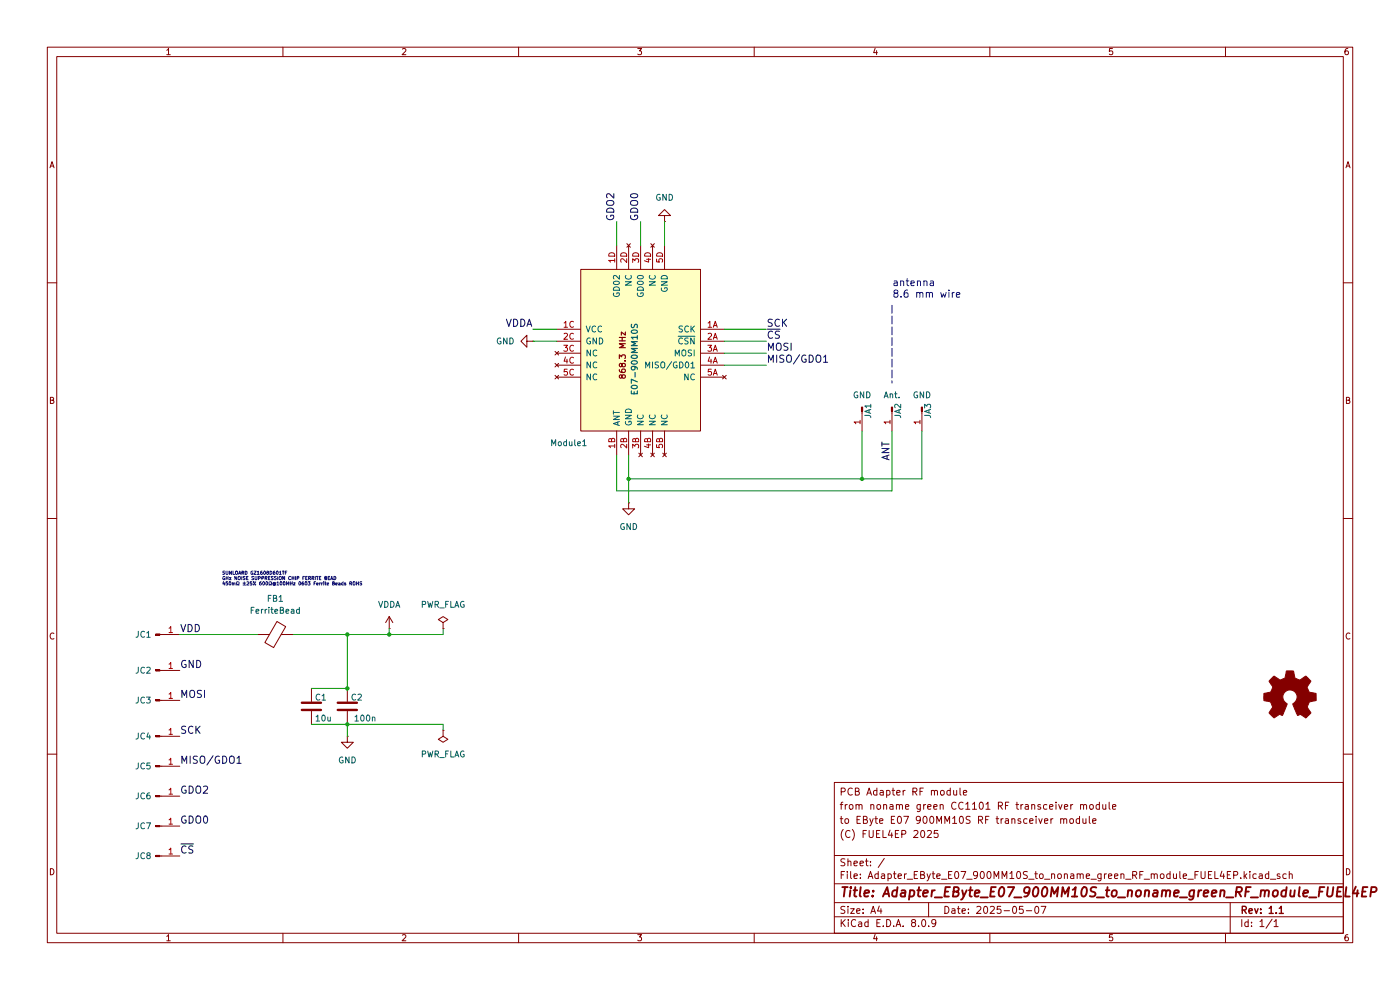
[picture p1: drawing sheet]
(kicad_sch
 (version 20231120)
 (generator "eeschema")
 (generator_version "8.0")
 (paper "A4")
 (title_block
  (title "Adapter_EByte_E07_900MM10S_to_noname_green_RF_module_FUEL4EP")
  (date "2025-05-07")
  (rev "1.1")
  (comment 1 "(C) FUEL4EP 2025")
  (comment 2 "to EByte E07 900MM10S RF transceiver module")
  (comment 3 "from noname green CC1101 RF transceiver module")
  (comment 4 "PCB Adapter RF module "))
 (lib_symbols
  (symbol "Connector:Conn_01x01_Pin"
   (pin_names
    (offset 1.016) hide) (exclude_from_sim no) (in_bom yes) (on_board yes)
   (property "Reference" "J" (at 0 2.54 0) (effects (font (size 1.27 1.27))))
   (property "Value" "Conn_01x01_Pin" (at 0 -2.54 0) (effects (font (size 1.27 1.27))))
   (property "Footprint" "" (at 0 0 0) (effects (font (size 1.27 1.27)) (hide yes)))
   (property "Datasheet" "~" (at 0 0 0) (effects (font (size 1.27 1.27)) (hide yes)))
   (property "Description" "Generic connector, single row, 01x01, script generated" (at 0 0 0) (effects (font (size 1.27 1.27)) (hide yes)))
   (property "ki_locked" "" (at 0 0 0) (effects (font (size 1.27 1.27))))
   (symbol "Conn_01x01_Pin_1_1"
    (polyline (pts (xy 1.27 0) (xy 0.8636 0)) (stroke (width 0.1524) (type default)) (fill (type none)))
    (rectangle (start 0.8636 0.127) (end 0 -0.127) (stroke (width 0.1524) (type default)) (fill (type outline)))
    (pin passive line (at 5.08 0 180) (length 3.81) (name "Pin_1" (effects (font (size 1.27 1.27)))) (number "1" (effects (font (size 1.27 1.27)))))))
  (symbol "Device:C"
   (pin_numbers hide)
   (pin_names
    (offset 0.254)) (exclude_from_sim no) (in_bom yes) (on_board yes)
   (property "Reference" "C" (at 0.635 2.54 0) (effects (font (size 1.27 1.27)) (justify left)))
   (property "Value" "C" (at 0.635 -2.54 0) (effects (font (size 1.27 1.27)) (justify left)))
   (property "Footprint" "" (at 0.9652 -3.81 0) (effects (font (size 1.27 1.27)) (hide yes)))
   (property "Datasheet" "~" (at 0 0 0) (effects (font (size 1.27 1.27)) (hide yes)))
   (property "Description" "Unpolarized capacitor" (at 0 0 0) (effects (font (size 1.27 1.27)) (hide yes)))
   (symbol "C_0_1"
    (polyline (pts (xy -2.032 -0.762) (xy 2.032 -0.762)) (stroke (width 0.508) (type default)) (fill (type none)))
    (polyline (pts (xy -2.032 0.762) (xy 2.032 0.762)) (stroke (width 0.508) (type default)) (fill (type none))))
   (symbol "C_1_1"
    (pin passive line (at 0 3.81 270) (length 2.794) (name "~" (effects (font (size 1.27 1.27)))) (number "1" (effects (font (size 1.27 1.27)))))
    (pin passive line (at 0 -3.81 90) (length 2.794) (name "~" (effects (font (size 1.27 1.27)))) (number "2" (effects (font (size 1.27 1.27)))))))
  (symbol "Device:FerriteBead"
   (pin_numbers hide)
   (pin_names
    (offset 0)) (exclude_from_sim no) (in_bom yes) (on_board yes)
   (property "Reference" "FB" (at -3.81 0.635 90) (effects (font (size 1.27 1.27))))
   (property "Value" "FerriteBead" (at 3.81 0 90) (effects (font (size 1.27 1.27))))
   (property "Footprint" "" (at -1.778 0 90) (effects (font (size 1.27 1.27)) (hide yes)))
   (property "Datasheet" "~" (at 0 0 0) (effects (font (size 1.27 1.27)) (hide yes)))
   (property "Description" "Ferrite bead" (at 0 0 0) (effects (font (size 1.27 1.27)) (hide yes)))
   (symbol "FerriteBead_0_1"
    (polyline (pts (xy 0 -1.27) (xy 0 -1.2192)) (stroke (width 0) (type default)) (fill (type none)))
    (polyline (pts (xy 0 1.27) (xy 0 1.2954)) (stroke (width 0) (type default)) (fill (type none)))
    (polyline (pts (xy -2.7686 0.4064) (xy -1.7018 2.2606) (xy 2.7686 -0.3048) (xy 1.6764 -2.159) (xy -2.7686 0.4064)) (stroke (width 0) (type default)) (fill (type none))))
   (symbol "FerriteBead_1_1"
    (pin passive line (at 0 3.81 270) (length 2.54) (name "~" (effects (font (size 1.27 1.27)))) (number "1" (effects (font (size 1.27 1.27)))))
    (pin passive line (at 0 -3.81 90) (length 2.54) (name "~" (effects (font (size 1.27 1.27)))) (number "2" (effects (font (size 1.27 1.27)))))))
  (symbol "FUEL4EP:E07-900MM10S"
   (pin_names
    (offset 1.016)) (exclude_from_sim no) (in_bom yes) (on_board yes)
   (property "Reference" "Module" (at 0.635 -1.905 0) (effects (font (size 1.27 1.27))))
   (property "Value" "E07-900MM10S" (at 11.43 15.875 90) (effects (font (size 1.27 1.27)
    (bold yes))))
   (property "Footprint" "" (at 6.35 -2.54 0) (effects (font (size 1.27 1.27)) (hide yes)))
   (property "Datasheet" "" (at 6.35 -2.54 0) (effects (font (size 1.27 1.27)) (hide yes)))
   (property "Description" "" (at 0 0 0) (effects (font (size 1.27 1.27)) (hide yes)))
   (symbol "E07-900MM10S_0_0"
    (rectangle (start 0 34.29) (end 25.4 0) (stroke (width 0) (type default)) (fill (type background)))
    (text "868.3 MHz" (at 8.89 10.795 900) (effects (font (size 1.27 1.27)
    (bold yes)) (justify left)))
    (pin input line (at 30.48 21.59 180) (length 5.08) (name "SCK" (effects (font (size 1.27 1.27)))) (number "1A" (effects (font (size 1.27 1.27)))))
    (pin output line (at 7.62 -5.08 90) (length 5.08) (name "ANT" (effects (font (size 1.27 1.27)))) (number "1B" (effects (font (size 1.27 1.27)))))
    (pin output line (at 7.62 39.37 270) (length 5.08) (name "GD02" (effects (font (size 1.27 1.27)))) (number "1D" (effects (font (size 1.27 1.27)))))
    (pin input line (at 30.48 19.05 180) (length 5.08) (name "~{CSN}" (effects (font (size 1.27 1.27)))) (number "2A" (effects (font (size 1.27 1.27)))))
    (pin power_in line (at 10.16 -5.08 90) (length 5.08) (name "GND" (effects (font (size 1.27 1.27)))) (number "2B" (effects (font (size 1.27 1.27)))))
    (pin power_in line (at -5.08 19.05 0) (length 5.08) (name "GND" (effects (font (size 1.27 1.27)))) (number "2C" (effects (font (size 1.27 1.27)))))
    (pin input line (at 30.48 16.51 180) (length 5.08) (name "MOSI" (effects (font (size 1.27 1.27)))) (number "3A" (effects (font (size 1.27 1.27)))))
    (pin no_connect line (at -5.08 16.51 0) (length 5.08) (name "NC" (effects (font (size 1.27 1.27)))) (number "3C" (effects (font (size 1.27 1.27)))))
    (pin output line (at 12.7 39.37 270) (length 5.08) (name "GD00" (effects (font (size 1.27 1.27)))) (number "3D" (effects (font (size 1.27 1.27)))))
    (pin tri_state line (at 30.48 13.97 180) (length 5.08) (name "MISO/GD01" (effects (font (size 1.27 1.27)))) (number "4A" (effects (font (size 1.27 1.27))))))
   (symbol "E07-900MM10S_1_1"
    (pin power_in line (at -5.08 21.59 0) (length 5.08) (name "VCC" (effects (font (size 1.27 1.27)))) (number "1C" (effects (font (size 1.27 1.27)))))
    (pin no_connect line (at 10.16 39.37 270) (length 5.08) (name "NC" (effects (font (size 1.27 1.27)))) (number "2D" (effects (font (size 1.27 1.27)))))
    (pin no_connect line (at 12.7 -5.08 90) (length 5.08) (name "NC" (effects (font (size 1.27 1.27)))) (number "3B" (effects (font (size 1.27 1.27)))))
    (pin no_connect line (at 15.24 -5.08 90) (length 5.08) (name "NC" (effects (font (size 1.27 1.27)))) (number "4B" (effects (font (size 1.27 1.27)))))
    (pin no_connect line (at -5.08 13.97 0) (length 5.08) (name "NC" (effects (font (size 1.27 1.27)))) (number "4C" (effects (font (size 1.27 1.27)))))
    (pin no_connect line (at 15.24 39.37 270) (length 5.08) (name "NC" (effects (font (size 1.27 1.27)))) (number "4D" (effects (font (size 1.27 1.27)))))
    (pin no_connect line (at 30.48 11.43 180) (length 5.08) (name "NC" (effects (font (size 1.27 1.27)))) (number "5A" (effects (font (size 1.27 1.27)))))
    (pin no_connect line (at 17.78 -5.08 90) (length 5.08) (name "NC" (effects (font (size 1.27 1.27)))) (number "5B" (effects (font (size 1.27 1.27)))))
    (pin no_connect line (at -5.08 11.43 0) (length 5.08) (name "NC" (effects (font (size 1.27 1.27)))) (number "5C" (effects (font (size 1.27 1.27)))))
    (pin power_in line (at 17.78 39.37 270) (length 5.08) (name "GND" (effects (font (size 1.27 1.27)))) (number "5D" (effects (font (size 1.27 1.27)))))))
  (symbol "GND_1"
   (power)
   (pin_numbers hide)
   (pin_names
    (offset 0) hide) (exclude_from_sim no) (in_bom yes) (on_board yes)
   (property "Reference" "#PWR" (at 0 -6.35 0) (effects (font (size 1.27 1.27)) (hide yes)))
   (property "Value" "GND" (at 0 -3.81 0) (effects (font (size 1.27 1.27))))
   (property "Footprint" "" (at 0 0 0) (effects (font (size 1.27 1.27)) (hide yes)))
   (property "Datasheet" "" (at 0 0 0) (effects (font (size 1.27 1.27)) (hide yes)))
   (property "Description" "Power symbol creates a global label with name \"GND\" , ground" (at 0 0 0) (effects (font (size 1.27 1.27)) (hide yes)))
   (symbol "GND_1_0_1"
    (polyline (pts (xy 0 0) (xy 0 -1.27) (xy 1.27 -1.27) (xy 0 -2.54) (xy -1.27 -1.27) (xy 0 -1.27)) (stroke (width 0) (type default)) (fill (type none))))
   (symbol "GND_1_1_1"
    (pin power_in line (at 0 0 270) (length 0) (name "~" (effects (font (size 1.27 1.27)))) (number "1" (effects (font (size 1.27 1.27)))))))
  (symbol "GND_2"
   (power)
   (pin_numbers hide)
   (pin_names
    (offset 0) hide) (exclude_from_sim no) (in_bom yes) (on_board yes)
   (property "Reference" "#PWR" (at 0 -6.35 0) (effects (font (size 1.27 1.27)) (hide yes)))
   (property "Value" "GND" (at 0 -3.81 0) (effects (font (size 1.27 1.27))))
   (property "Footprint" "" (at 0 0 0) (effects (font (size 1.27 1.27)) (hide yes)))
   (property "Datasheet" "" (at 0 0 0) (effects (font (size 1.27 1.27)) (hide yes)))
   (property "Description" "Power symbol creates a global label with name \"GND\" , ground" (at 0 0 0) (effects (font (size 1.27 1.27)) (hide yes)))
   (symbol "GND_2_0_1"
    (polyline (pts (xy 0 0) (xy 0 -1.27) (xy 1.27 -1.27) (xy 0 -2.54) (xy -1.27 -1.27) (xy 0 -1.27)) (stroke (width 0) (type default)) (fill (type none))))
   (symbol "GND_2_1_1"
    (pin power_in line (at 0 0 270) (length 0) (name "~" (effects (font (size 1.27 1.27)))) (number "1" (effects (font (size 1.27 1.27)))))))
  (symbol "GND_3"
   (power)
   (pin_numbers hide)
   (pin_names
    (offset 0) hide) (exclude_from_sim no) (in_bom yes) (on_board yes)
   (property "Reference" "#PWR" (at 0 -6.35 0) (effects (font (size 1.27 1.27)) (hide yes)))
   (property "Value" "GND" (at 0 -3.81 0) (effects (font (size 1.27 1.27))))
   (property "Footprint" "" (at 0 0 0) (effects (font (size 1.27 1.27)) (hide yes)))
   (property "Datasheet" "" (at 0 0 0) (effects (font (size 1.27 1.27)) (hide yes)))
   (property "Description" "Power symbol creates a global label with name \"GND\" , ground" (at 0 0 0) (effects (font (size 1.27 1.27)) (hide yes)))
   (symbol "GND_3_0_1"
    (polyline (pts (xy 0 0) (xy 0 -1.27) (xy 1.27 -1.27) (xy 0 -2.54) (xy -1.27 -1.27) (xy 0 -1.27)) (stroke (width 0) (type default)) (fill (type none))))
   (symbol "GND_3_1_1"
    (pin power_in line (at 0 0 270) (length 0) (name "~" (effects (font (size 1.27 1.27)))) (number "1" (effects (font (size 1.27 1.27)))))))
  (symbol "Graphic:Logo_Open_Hardware_Small" (exclude_from_sim no) (in_bom no) (on_board no)
   (property "Reference" "#SYM" (at 0 6.985 0) (effects (font (size 1.27 1.27)) (hide yes)))
   (property "Value" "Logo_Open_Hardware_Small" (at 0 -5.715 0) (effects (font (size 1.27 1.27)) (hide yes)))
   (property "Footprint" "" (at 0 0 0) (effects (font (size 1.27 1.27)) (hide yes)))
   (property "Datasheet" "~" (at 0 0 0) (effects (font (size 1.27 1.27)) (hide yes)))
   (property "Description" "Open Hardware logo, small" (at 0 0 0) (effects (font (size 1.27 1.27)) (hide yes)))
   (property "Sim.Enable" "0" (at 0 0 0) (effects (font (size 1.27 1.27)) (hide yes)))
   (symbol "Logo_Open_Hardware_Small_0_1"
    (polyline (pts (xy 3.3528 -4.3434) (xy 3.302 -4.318) (xy 3.175 -4.2418) (xy 2.9972 -4.1148) (xy 2.7686 -3.9624) (xy 2.54 -3.81) (xy 2.3622 -3.7084) (xy 2.2352 -3.6068) (xy 2.1844 -3.5814) (xy 2.159 -3.6068) (xy 2.0574 -3.6576) (xy 1.905 -3.7338) (xy 1.8034 -3.7846) (xy 1.6764 -3.8354) (xy 1.6002 -3.8354) (xy 1.6002 -3.8354) (xy 1.5494 -3.7338) (xy 1.4732 -3.5306) (xy 1.3462 -3.302) (xy 1.2446 -3.0226) (xy 1.1176 -2.7178) (xy 0.9652 -2.413) (xy 0.8636 -2.1082) (xy 0.7366 -1.8288) (xy 0.6604 -1.6256) (xy 0.6096 -1.4732) (xy 0.5842 -1.397) (xy 0.5842 -1.397) (xy 0.6604 -1.3208) (xy 0.7874 -1.2446) (xy 1.0414 -1.016) (xy 1.2954 -0.6858) (xy 1.4478 -0.3302) (xy 1.524 0.0762) (xy 1.4732 0.4572) (xy 1.3208 0.8128) (xy 1.0668 1.143) (xy 0.762 1.3716) (xy 0.4064 1.524) (xy 0 1.5748) (xy -0.381 1.5494) (xy -0.7366 1.397) (xy -1.0668 1.143) (xy -1.2192 0.9906) (xy -1.397 0.6604) (xy -1.524 0.3048) (xy -1.524 0.2286) (xy -1.4986 -0.1778) (xy -1.397 -0.5334) (xy -1.1938 -0.8636) (xy -0.9144 -1.143) (xy -0.8636 -1.1684) (xy -0.7366 -1.27) (xy -0.635 -1.3462) (xy -0.5842 -1.397) (xy -1.0668 -2.5908) (xy -1.143 -2.794) (xy -1.2954 -3.1242) (xy -1.397 -3.4036) (xy -1.4986 -3.6322) (xy -1.5748 -3.7846) (xy -1.6002 -3.8354) (xy -1.6002 -3.8354) (xy -1.651 -3.8354) (xy -1.7272 -3.81) (xy -1.905 -3.7338) (xy -2.0066 -3.683) (xy -2.1336 -3.6068) (xy -2.2098 -3.5814) (xy -2.2606 -3.6068) (xy -2.3622 -3.683) (xy -2.54 -3.81) (xy -2.7686 -3.9624) (xy -2.9718 -4.0894) (xy -3.1496 -4.2164) (xy -3.302 -4.318) (xy -3.3528 -4.3434) (xy -3.3782 -4.3434) (xy -3.429 -4.318) (xy -3.5306 -4.2164) (xy -3.7084 -4.064) (xy -3.937 -3.8354) (xy -3.9624 -3.81) (xy -4.1656 -3.6068) (xy -4.318 -3.4544) (xy -4.4196 -3.3274) (xy -4.445 -3.2766) (xy -4.445 -3.2766) (xy -4.4196 -3.2258) (xy -4.318 -3.0734) (xy -4.2164 -2.8956) (xy -4.064 -2.667) (xy -3.6576 -2.0828) (xy -3.8862 -1.5494) (xy -3.937 -1.3716) (xy -4.0386 -1.1684) (xy -4.0894 -1.0414) (xy -4.1148 -0.9652) (xy -4.191 -0.9398) (xy -4.318 -0.9144) (xy -4.5466 -0.8636) (xy -4.8006 -0.8128) (xy -5.0546 -0.7874) (xy -5.2578 -0.7366) (xy -5.4356 -0.7112) (xy -5.5118 -0.6858) (xy -5.5118 -0.6858) (xy -5.5372 -0.635) (xy -5.5372 -0.5588) (xy -5.5372 -0.4318) (xy -5.5626 -0.2286) (xy -5.5626 0.0762) (xy -5.5626 0.127) (xy -5.5372 0.4064) (xy -5.5372 0.635) (xy -5.5372 0.762) (xy -5.5372 0.8382) (xy -5.5372 0.8382) (xy -5.461 0.8382) (xy -5.3086 0.889) (xy -5.08 0.9144) (xy -4.826 0.9652) (xy -4.8006 0.9906) (xy -4.5466 1.0414) (xy -4.318 1.0668) (xy -4.1656 1.1176) (xy -4.0894 1.143) (xy -4.0894 1.143) (xy -4.0386 1.2446) (xy -3.9624 1.4224) (xy -3.8608 1.6256) (xy -3.7846 1.8288) (xy -3.7084 2.0066) (xy -3.6576 2.159) (xy -3.6322 2.2098) (xy -3.6322 2.2098) (xy -3.683 2.286) (xy -3.7592 2.413) (xy -3.8862 2.5908) (xy -4.064 2.8194) (xy -4.064 2.8448) (xy -4.2164 3.0734) (xy -4.3434 3.2512) (xy -4.4196 3.3782) (xy -4.445 3.4544) (xy -4.445 3.4544) (xy -4.3942 3.5052) (xy -4.2926 3.6322) (xy -4.1148 3.81) (xy -3.937 4.0132) (xy -3.8608 4.064) (xy -3.6576 4.2926) (xy -3.5052 4.4196) (xy -3.4036 4.4958) (xy -3.3528 4.5212) (xy -3.3528 4.5212) (xy -3.302 4.4704) (xy -3.1496 4.3688) (xy -2.9718 4.2418) (xy -2.7432 4.0894) (xy -2.7178 4.0894) (xy -2.4892 3.937) (xy -2.3114 3.81) (xy -2.1844 3.7084) (xy -2.1336 3.683) (xy -2.1082 3.683) (xy -2.032 3.7084) (xy -1.8542 3.7592) (xy -1.6764 3.8354) (xy -1.4732 3.937) (xy -1.27 4.0132) (xy -1.143 4.064) (xy -1.0668 4.1148) (xy -1.0668 4.1148) (xy -1.0414 4.191) (xy -1.016 4.3434) (xy -0.9652 4.572) (xy -0.9144 4.8514) (xy -0.889 4.9022) (xy -0.8382 5.1562) (xy -0.8128 5.3848) (xy -0.7874 5.5372) (xy -0.762 5.588) (xy -0.7112 5.6134) (xy -0.5842 5.6134) (xy -0.4064 5.6134) (xy -0.1524 5.6134) (xy 0.0762 5.6134) (xy 0.3302 5.6134) (xy 0.5334 5.6134) (xy 0.6858 5.588) (xy 0.7366 5.588) (xy 0.7366 5.588) (xy 0.762 5.5118) (xy 0.8128 5.334) (xy 0.8382 5.1054) (xy 0.9144 4.826) (xy 0.9144 4.7752) (xy 0.9652 4.5212) (xy 1.016 4.2926) (xy 1.0414 4.1402) (xy 1.0668 4.0894) (xy 1.0668 4.0894) (xy 1.1938 4.0386) (xy 1.3716 3.9624) (xy 1.5748 3.8608) (xy 2.0828 3.6576) (xy 2.7178 4.0894) (xy 2.7686 4.1402) (xy 2.9972 4.2926) (xy 3.175 4.4196) (xy 3.302 4.4958) (xy 3.3782 4.5212) (xy 3.3782 4.5212) (xy 3.429 4.4704) (xy 3.556 4.3434) (xy 3.7338 4.191) (xy 3.9116 3.9878) (xy 4.064 3.8354) (xy 4.2418 3.6576) (xy 4.3434 3.556) (xy 4.4196 3.4798) (xy 4.4196 3.429) (xy 4.4196 3.4036) (xy 4.3942 3.3274) (xy 4.2926 3.2004) (xy 4.1656 2.9972) (xy 4.0132 2.794) (xy 3.8862 2.5908) (xy 3.7592 2.3876) (xy 3.6576 2.2352) (xy 3.6322 2.159) (xy 3.6322 2.1336) (xy 3.683 2.0066) (xy 3.7592 1.8288) (xy 3.8608 1.6002) (xy 4.064 1.1176) (xy 4.3942 1.0414) (xy 4.5974 1.016) (xy 4.8768 0.9652) (xy 5.1308 0.9144) (xy 5.5372 0.8382) (xy 5.5626 -0.6604) (xy 5.4864 -0.6858) (xy 5.4356 -0.6858) (xy 5.2832 -0.7366) (xy 5.0546 -0.762) (xy 4.8006 -0.8128) (xy 4.5974 -0.8636) (xy 4.3688 -0.9144) (xy 4.2164 -0.9398) (xy 4.1402 -0.9398) (xy 4.1148 -0.9652) (xy 4.064 -1.0668) (xy 3.9878 -1.2446) (xy 3.9116 -1.4478) (xy 3.81 -1.651) (xy 3.7338 -1.8542) (xy 3.683 -2.0066) (xy 3.6576 -2.0828) (xy 3.683 -2.1336) (xy 3.7846 -2.2606) (xy 3.8862 -2.4638) (xy 4.0386 -2.667) (xy 4.191 -2.8956) (xy 4.318 -3.0734) (xy 4.3942 -3.2004) (xy 4.445 -3.2766) (xy 4.4196 -3.3274) (xy 4.3434 -3.429) (xy 4.1656 -3.5814) (xy 3.937 -3.8354) (xy 3.8862 -3.8608) (xy 3.683 -4.064) (xy 3.5306 -4.2164) (xy 3.4036 -4.318) (xy 3.3528 -4.3434)) (stroke (width 0) (type default)) (fill (type outline)))))
  (symbol "PWR_FLAG_1"
   (power)
   (pin_numbers hide)
   (pin_names
    (offset 0) hide) (exclude_from_sim no) (in_bom yes) (on_board yes)
   (property "Reference" "#FLG" (at 0 1.905 0) (effects (font (size 1.27 1.27)) (hide yes)))
   (property "Value" "PWR_FLAG" (at 0 3.81 0) (effects (font (size 1.27 1.27))))
   (property "Footprint" "" (at 0 0 0) (effects (font (size 1.27 1.27)) (hide yes)))
   (property "Datasheet" "~" (at 0 0 0) (effects (font (size 1.27 1.27)) (hide yes)))
   (property "Description" "Special symbol for telling ERC where power comes from" (at 0 0 0) (effects (font (size 1.27 1.27)) (hide yes)))
   (symbol "PWR_FLAG_1_0_0"
    (pin power_out line (at 0 0 90) (length 0) (name "~" (effects (font (size 1.27 1.27)))) (number "1" (effects (font (size 1.27 1.27))))))
   (symbol "PWR_FLAG_1_0_1"
    (polyline (pts (xy 0 0) (xy 0 1.27) (xy -1.016 1.905) (xy 0 2.54) (xy 1.016 1.905) (xy 0 1.27)) (stroke (width 0) (type default)) (fill (type none)))))
  (symbol "VDDA_1"
   (power)
   (pin_numbers hide)
   (pin_names
    (offset 0) hide) (exclude_from_sim no) (in_bom yes) (on_board yes)
   (property "Reference" "#PWR" (at 0 -3.81 0) (effects (font (size 1.27 1.27)) (hide yes)))
   (property "Value" "VDDA" (at 0 3.556 0) (effects (font (size 1.27 1.27))))
   (property "Footprint" "" (at 0 0 0) (effects (font (size 1.27 1.27)) (hide yes)))
   (property "Datasheet" "" (at 0 0 0) (effects (font (size 1.27 1.27)) (hide yes)))
   (property "Description" "Power symbol creates a global label with name \"VDDA\"" (at 0 0 0) (effects (font (size 1.27 1.27)) (hide yes)))
   (symbol "VDDA_1_0_1"
    (polyline (pts (xy -0.762 1.27) (xy 0 2.54)) (stroke (width 0) (type default)) (fill (type none)))
    (polyline (pts (xy 0 0) (xy 0 2.54)) (stroke (width 0) (type default)) (fill (type none)))
    (polyline (pts (xy 0 2.54) (xy 0.762 1.27)) (stroke (width 0) (type default)) (fill (type none))))
   (symbol "VDDA_1_1_1"
    (pin power_in line (at 0 0 90) (length 0) (name "~" (effects (font (size 1.27 1.27)))) (number "1" (effects (font (size 1.27 1.27)))))))
  (symbol "power:GND"
   (power)
   (pin_numbers hide)
   (pin_names
    (offset 0) hide) (exclude_from_sim no) (in_bom yes) (on_board yes)
   (property "Reference" "#PWR" (at 0 -6.35 0) (effects (font (size 1.27 1.27)) (hide yes)))
   (property "Value" "GND" (at 0 -3.81 0) (effects (font (size 1.27 1.27))))
   (property "Footprint" "" (at 0 0 0) (effects (font (size 1.27 1.27)) (hide yes)))
   (property "Datasheet" "" (at 0 0 0) (effects (font (size 1.27 1.27)) (hide yes)))
   (property "Description" "Power symbol creates a global label with name \"GND\" , ground" (at 0 0 0) (effects (font (size 1.27 1.27)) (hide yes)))
   (symbol "GND_0_1"
    (polyline (pts (xy 0 0) (xy 0 -1.27) (xy 1.27 -1.27) (xy 0 -2.54) (xy -1.27 -1.27) (xy 0 -1.27)) (stroke (width 0) (type default)) (fill (type none))))
   (symbol "GND_1_1"
    (pin power_in line (at 0 0 270) (length 0) (name "~" (effects (font (size 1.27 1.27)))) (number "1" (effects (font (size 1.27 1.27)))))))
  (symbol "power:PWR_FLAG"
   (power)
   (pin_numbers hide)
   (pin_names
    (offset 0) hide) (exclude_from_sim no) (in_bom yes) (on_board yes)
   (property "Reference" "#FLG" (at 0 1.905 0) (effects (font (size 1.27 1.27)) (hide yes)))
   (property "Value" "PWR_FLAG" (at 0 3.81 0) (effects (font (size 1.27 1.27))))
   (property "Footprint" "" (at 0 0 0) (effects (font (size 1.27 1.27)) (hide yes)))
   (property "Datasheet" "~" (at 0 0 0) (effects (font (size 1.27 1.27)) (hide yes)))
   (property "Description" "Special symbol for telling ERC where power comes from" (at 0 0 0) (effects (font (size 1.27 1.27)) (hide yes)))
   (symbol "PWR_FLAG_0_0"
    (pin power_out line (at 0 0 90) (length 0) (name "~" (effects (font (size 1.27 1.27)))) (number "1" (effects (font (size 1.27 1.27))))))
   (symbol "PWR_FLAG_0_1"
    (polyline (pts (xy 0 0) (xy 0 1.27) (xy -1.016 1.905) (xy 0 2.54) (xy 1.016 1.905) (xy 0 1.27)) (stroke (width 0) (type default)) (fill (type none))))))
 (junction
  (at 82.55 134.62)
  (diameter 0)
  (color 0 0 0 0))
 (junction
  (at 73.66 134.62)
  (diameter 0)
  (color 0 0 0 0))
 (junction
  (at 73.66 146.05)
  (diameter 0)
  (color 0 0 0 0))
 (junction
  (at 73.66 153.67)
  (diameter 0)
  (color 0 0 0 0))
 (junction
  (at 182.88 101.6)
  (diameter 0)
  (color 0 0 0 0))
 (junction
  (at 133.35 101.6)
  (diameter 0)
  (color 0 0 0 0))
 (wire
  (pts (xy 182.88 101.6) (xy 182.88 91.44))
  (stroke (width 0) (type default)))
 (wire
  (pts (xy 153.67 69.85) (xy 162.56 69.85))
  (stroke (width 0) (type default)))
 (wire
  (pts (xy 93.98 134.62) (xy 93.98 133.35))
  (stroke (width 0) (type default)))
 (wire
  (pts (xy 130.81 96.52) (xy 130.81 104.14))
  (stroke (width 0) (type default)))
 (wire
  (pts (xy 73.66 153.67) (xy 73.66 156.21))
  (stroke (width 0) (type default)))
 (wire
  (pts (xy 153.67 72.39) (xy 162.56 72.39))
  (stroke (width 0) (type default)))
 (wire
  (pts (xy 189.23 104.14) (xy 189.23 91.44))
  (stroke (width 0) (type default)))
 (wire
  (pts (xy 73.66 153.67) (xy 93.98 153.67))
  (stroke (width 0) (type default)))
 (wire
  (pts (xy 153.67 74.93) (xy 162.56 74.93))
  (stroke (width 0) (type default)))
 (wire
  (pts (xy 140.97 46.99) (xy 140.97 52.07))
  (stroke (width 0) (type default)))
 (wire
  (pts (xy 82.55 133.35) (xy 82.55 134.62))
  (stroke (width 0) (type default)))
 (wire
  (pts (xy 73.66 134.62) (xy 82.55 134.62))
  (stroke (width 0) (type default)))
 (wire
  (pts (xy 130.81 46.99) (xy 130.81 52.07))
  (stroke (width 0) (type default)))
 (wire
  (pts (xy 66.04 146.05) (xy 73.66 146.05))
  (stroke (width 0) (type default)))
 (wire
  (pts (xy 66.04 153.67) (xy 73.66 153.67))
  (stroke (width 0) (type default)))
 (wire
  (pts (xy 82.55 134.62) (xy 93.98 134.62))
  (stroke (width 0) (type default)))
 (wire
  (pts (xy 195.58 101.6) (xy 195.58 91.44))
  (stroke (width 0) (type default)))
 (polyline
  (pts (xy 189.23 64.77) (xy 189.23 81.28))
  (stroke (width 0) (type dash)))
 (wire
  (pts (xy 153.67 77.47) (xy 162.56 77.47))
  (stroke (width 0) (type default)))
 (wire
  (pts (xy 133.35 96.52) (xy 133.35 101.6))
  (stroke (width 0) (type default)))
 (wire
  (pts (xy 133.35 101.6) (xy 182.88 101.6))
  (stroke (width 0) (type default)))
 (wire
  (pts (xy 130.81 104.14) (xy 189.23 104.14))
  (stroke (width 0) (type default)))
 (wire
  (pts (xy 38.1 134.62) (xy 54.61 134.62))
  (stroke (width 0) (type default)))
 (wire
  (pts (xy 113.03 72.39) (xy 118.11 72.39))
  (stroke (width 0) (type default)))
 (wire
  (pts (xy 135.89 46.99) (xy 135.89 52.07))
  (stroke (width 0) (type default)))
 (wire
  (pts (xy 182.88 101.6) (xy 195.58 101.6))
  (stroke (width 0) (type default)))
 (wire
  (pts (xy 73.66 134.62) (xy 73.66 146.05))
  (stroke (width 0) (type default)))
 (wire
  (pts (xy 93.98 153.67) (xy 93.98 154.94))
  (stroke (width 0) (type default)))
 (wire
  (pts (xy 62.23 134.62) (xy 73.66 134.62))
  (stroke (width 0) (type default)))
 (wire
  (pts (xy 113.03 69.85) (xy 118.11 69.85))
  (stroke (width 0) (type default)))
 (wire
  (pts (xy 133.35 101.6) (xy 133.35 106.68))
  (stroke (width 0) (type default)))
 (text "SUNLOARD GZ1608D601TF\nGHz NOISE SUPPRESSION CHIP FERRITE BEAD\n450mΩ ±25% 600Ω@100MHz 0603 Ferrite Beads ROHS"
  (exclude_from_sim no)
  (at 46.99 124.46 0)
  (effects (font (size 0.7 0.7)) (justify left bottom)))
 (text "antenna\n8.6 mm wire"
  (exclude_from_sim no)
  (at 189.23 63.5 0)
  (effects (font (size 1.524 1.524)) (justify left bottom)))
 (label "GDO0"
  (at 135.89 46.99 90)
  (effects (font (size 1.524 1.524)) (justify left bottom)))
 (label "GDO0"
  (at 38.1 175.26 0)
  (effects (font (size 1.524 1.524)) (justify left bottom)))
 (label "~{CS}"
  (at 38.1 181.61 0)
  (effects (font (size 1.524 1.524)) (justify left bottom)))
 (label "MOSI"
  (at 38.1 148.59 0)
  (effects (font (size 1.524 1.524)) (justify left bottom)))
 (label "GDO2"
  (at 38.1 168.91 0)
  (effects (font (size 1.524 1.524)) (justify left bottom)))
 (label "MOSI"
  (at 162.56 74.93 0)
  (effects (font (size 1.524 1.524)) (justify left bottom)))
 (label "GDO2"
  (at 130.81 46.99 90)
  (effects (font (size 1.524 1.524)) (justify left bottom)))
 (label "VDD"
  (at 38.1 134.62 0)
  (effects (font (size 1.524 1.524)) (justify left bottom)))
 (label "VDDA"
  (at 113.03 69.85 180)
  (effects (font (size 1.524 1.524)) (justify right bottom)))
 (label "MISO{slash}GDO1"
  (at 38.1 162.56 0)
  (effects (font (size 1.524 1.524)) (justify left bottom)))
 (label "SCK"
  (at 162.56 69.85 0)
  (effects (font (size 1.524 1.524)) (justify left bottom)))
 (label "ANT"
  (at 189.23 97.79 90)
  (effects (font (size 1.524 1.524)) (justify left bottom)))
 (label "GND"
  (at 38.1 142.24 0)
  (effects (font (size 1.524 1.524)) (justify left bottom)))
 (label "~{CS}"
  (at 162.56 72.39 0)
  (effects (font (size 1.524 1.524)) (justify left bottom)))
 (label "SCK"
  (at 38.1 156.21 0)
  (effects (font (size 1.524 1.524)) (justify left bottom)))
 (label "MISO{slash}GDO1"
  (at 162.56 77.47 0)
  (effects (font (size 1.524 1.524)) (justify left bottom)))
 (symbol
  (lib_id "Connector:Conn_01x01_Pin")
  (at 33.02 156.21 0)
  (unit 1)
  (exclude_from_sim no)
  (in_bom yes)
  (on_board yes)
  (dnp no)
  (property "Reference" "JC4" (at 30.353 156.21 0) (effects (font (size 1.27 1.27))))
  (property "Value" "Conn_01x01_Pin" (at 33.02 158.75 0) (effects (font (size 1.27 1.27)) (hide yes)))
  (property "Footprint" "FUEL4EP:hole_Pitch2.00mm_Drill0.8mm_rounded" (at 33.02 156.21 0) (effects (font (size 1.27 1.27)) (hide yes)))
  (property "Datasheet" "~" (at 33.02 156.21 0) (effects (font (size 1.27 1.27)) (hide yes)))
  (property "Description" "" (at 33.02 156.21 0) (effects (font (size 1.27 1.27)) (hide yes)))
  (pin "1"))
 (symbol
  (lib_id "power:PWR_FLAG")
  (at 93.98 133.35 0)
  (unit 1)
  (exclude_from_sim no)
  (in_bom yes)
  (on_board yes)
  (dnp no)
  (fields_autoplaced yes)
  (property "Reference" "#FLG01" (at 93.98 131.445 0) (effects (font (size 1.27 1.27)) (hide yes)))
  (property "Value" "PWR_FLAG" (at 93.98 128.27 0) (effects (font (size 1.27 1.27))))
  (property "Footprint" "" (at 93.98 133.35 0) (effects (font (size 1.27 1.27)) (hide yes)))
  (property "Datasheet" "~" (at 93.98 133.35 0) (effects (font (size 1.27 1.27)) (hide yes)))
  (property "Description" "Special symbol for telling ERC where power comes from" (at 93.98 133.35 0) (effects (font (size 1.27 1.27)) (hide yes)))
  (pin "1"))
 (symbol
  (lib_id "Graphic:Logo_Open_Hardware_Small")
  (at 273.685 147.955 0)
  (unit 1)
  (exclude_from_sim yes)
  (in_bom yes)
  (on_board yes)
  (dnp no)
  (fields_autoplaced yes)
  (property "Reference" "LOGO1" (at 273.685 140.97 0) (effects (font (size 1.27 1.27)) (hide yes)))
  (property "Value" "Logo_Open_Hardware_Small" (at 273.685 153.67 0) (effects (font (size 1.27 1.27)) (hide yes)))
  (property "Footprint" "FUEL4EP:CC-BY-ND-SA_bottom" (at 273.685 147.955 0) (effects (font (size 1.27 1.27)) (hide yes)))
  (property "Datasheet" "~" (at 273.685 147.955 0) (effects (font (size 1.27 1.27)) (hide yes)))
  (property "Description" "" (at 273.685 147.955 0) (effects (font (size 1.27 1.27)) (hide yes))))
 (symbol
  (lib_id "FUEL4EP:E07-900MM10S")
  (at 123.19 91.44 0)
  (unit 1)
  (exclude_from_sim no)
  (in_bom yes)
  (on_board yes)
  (dnp no)
  (property "Reference" "Module1" (at 120.65 93.98 0) (effects (font (size 1.27 1.27))))
  (property "Value" "E07-900MM10S" (at 134.62 76.2 90) (effects (font (size 1.27 1.27)
    (bold yes))))
  (property "Footprint" "FUEL4EP:eByte_E07-900MM10S" (at 129.54 93.98 0) (effects (font (size 1.27 1.27)) (hide yes)))
  (property "Datasheet" "" (at 129.54 93.98 0) (effects (font (size 1.27 1.27)) (hide yes)))
  (property "Description" "" (at 123.19 91.44 0) (effects (font (size 1.27 1.27)) (hide yes)))
  (property "LCSC" "C5844212" (at 123.19 91.44 0) (effects (font (size 1.524 1.524)) (hide yes)))
  (property "TYPE" "10x10mm" (at 123.19 91.44 0) (effects (font (size 1.524 1.524)) (hide yes)))
  (pin "1D")
  (pin "5A")
  (pin "5B")
  (pin "2A")
  (pin "4B")
  (pin "2D")
  (pin "1C")
  (pin "1A")
  (pin "2C")
  (pin "1B")
  (pin "3A")
  (pin "4A")
  (pin "5C")
  (pin "5D")
  (pin "3B")
  (pin "3C")
  (pin "4D")
  (pin "2B")
  (pin "4C")
  (pin "3D"))
 (symbol
  (lib_id "Device:C")
  (at 73.66 149.86 0)
  (unit 1)
  (exclude_from_sim no)
  (in_bom yes)
  (on_board yes)
  (dnp no)
  (property "Reference" "C2" (at 74.295 147.955 0) (effects (font (size 1.27 1.27)) (justify left)))
  (property "Value" "100n" (at 74.93 152.4 0) (effects (font (size 1.27 1.27)) (justify left)))
  (property "Footprint" "Capacitor_SMD:C_0603_1608Metric" (at 74.6252 153.67 0) (effects (font (size 1.27 1.27)) (hide yes)))
  (property "Datasheet" "~" (at 73.66 149.86 0) (effects (font (size 1.27 1.27)) (hide yes)))
  (property "Description" "" (at 73.66 149.86 0) (effects (font (size 1.27 1.27)) (hide yes)))
  (property "LCSC" "C14663" (at 73.66 149.86 0) (effects (font (size 1.524 1.524)) (hide yes)))
  (property "TYPE" "0603" (at 73.66 149.86 0) (effects (font (size 1.524 1.524)) (hide yes)))
  (pin "1")
  (pin "2"))
 (symbol
  (lib_name "GND_2")
  (lib_id "power:GND")
  (at 113.03 72.39 270)
  (unit 1)
  (exclude_from_sim no)
  (in_bom yes)
  (on_board yes)
  (dnp no)
  (fields_autoplaced yes)
  (property "Reference" "#PWR01" (at 106.68 72.39 0) (effects (font (size 1.27 1.27)) (hide yes)))
  (property "Value" "GND" (at 109.22 72.3899 90) (effects (font (size 1.27 1.27)) (justify right)))
  (property "Footprint" "" (at 113.03 72.39 0) (effects (font (size 1.27 1.27)) (hide yes)))
  (property "Datasheet" "" (at 113.03 72.39 0) (effects (font (size 1.27 1.27)) (hide yes)))
  (property "Description" "Power symbol creates a global label with name \"GND\" , ground" (at 113.03 72.39 0) (effects (font (size 1.27 1.27)) (hide yes)))
  (pin "1"))
 (symbol
  (lib_id "Device:FerriteBead")
  (at 58.42 134.62 90)
  (unit 1)
  (exclude_from_sim no)
  (in_bom yes)
  (on_board yes)
  (dnp no)
  (fields_autoplaced yes)
  (property "Reference" "FB1" (at 58.3692 127 90) (effects (font (size 1.27 1.27))))
  (property "Value" "FerriteBead" (at 58.3692 129.54 90) (effects (font (size 1.27 1.27))))
  (property "Footprint" "Inductor_SMD:L_0603_1608Metric" (at 58.42 136.398 90) (effects (font (size 1.27 1.27)) (hide yes)))
  (property "Datasheet" "~" (at 58.42 134.62 0) (effects (font (size 1.27 1.27)) (hide yes)))
  (property "Description" "" (at 58.42 134.62 0) (effects (font (size 1.27 1.27)) (hide yes)))
  (property "LCSC" "C1002" (at 58.42 134.62 90) (effects (font (size 1.524 1.524)) (hide yes)))
  (property "TYPE" "0603" (at 58.42 134.62 90) (effects (font (size 1.524 1.524)) (hide yes)))
  (pin "1")
  (pin "2"))
 (symbol
  (lib_id "Connector:Conn_01x01_Pin")
  (at 33.02 148.59 0)
  (unit 1)
  (exclude_from_sim no)
  (in_bom yes)
  (on_board yes)
  (dnp no)
  (property "Reference" "JC3" (at 30.353 148.59 0) (effects (font (size 1.27 1.27))))
  (property "Value" "Conn_01x01_Pin" (at 33.02 151.13 0) (effects (font (size 1.27 1.27)) (hide yes)))
  (property "Footprint" "FUEL4EP:hole_Pitch2.00mm_Drill0.8mm_rounded" (at 33.02 148.59 0) (effects (font (size 1.27 1.27)) (hide yes)))
  (property "Datasheet" "~" (at 33.02 148.59 0) (effects (font (size 1.27 1.27)) (hide yes)))
  (property "Description" "" (at 33.02 148.59 0) (effects (font (size 1.27 1.27)) (hide yes)))
  (pin "1"))
 (symbol
  (lib_id "Device:C")
  (at 66.04 149.86 0)
  (unit 1)
  (exclude_from_sim no)
  (in_bom yes)
  (on_board yes)
  (dnp no)
  (property "Reference" "C1" (at 66.675 147.955 0) (effects (font (size 1.27 1.27)) (justify left)))
  (property "Value" "10u" (at 66.675 152.4 0) (effects (font (size 1.27 1.27)) (justify left)))
  (property "Footprint" "Capacitor_SMD:C_0603_1608Metric" (at 67.0052 153.67 0) (effects (font (size 1.27 1.27)) (hide yes)))
  (property "Datasheet" "~" (at 66.04 149.86 0) (effects (font (size 1.27 1.27)) (hide yes)))
  (property "Description" "" (at 66.04 149.86 0) (effects (font (size 1.27 1.27)) (hide yes)))
  (property "LCSC" "C19702" (at 66.04 149.86 0) (effects (font (size 1.524 1.524)) (hide yes)))
  (property "TYPE" "0603" (at 66.04 149.86 0) (effects (font (size 1.524 1.524)) (hide yes)))
  (pin "1")
  (pin "2"))
 (symbol
  (lib_id "Connector:Conn_01x01_Pin")
  (at 33.02 142.24 0)
  (unit 1)
  (exclude_from_sim no)
  (in_bom yes)
  (on_board yes)
  (dnp no)
  (property "Reference" "JC2" (at 30.353 142.24 0) (effects (font (size 1.27 1.27))))
  (property "Value" "Conn_01x01_Pin" (at 33.02 144.78 0) (effects (font (size 1.27 1.27)) (hide yes)))
  (property "Footprint" "FUEL4EP:hole_Pitch2.00mm_Drill0.8mm_rounded" (at 33.02 142.24 0) (effects (font (size 1.27 1.27)) (hide yes)))
  (property "Datasheet" "~" (at 33.02 142.24 0) (effects (font (size 1.27 1.27)) (hide yes)))
  (property "Description" "" (at 33.02 142.24 0) (effects (font (size 1.27 1.27)) (hide yes)))
  (pin "1"))
 (symbol
  (lib_name "PWR_FLAG_1")
  (lib_id "power:PWR_FLAG")
  (at 93.98 154.94 180)
  (unit 1)
  (exclude_from_sim no)
  (in_bom yes)
  (on_board yes)
  (dnp no)
  (fields_autoplaced yes)
  (property "Reference" "#FLG03" (at 93.98 156.845 0) (effects (font (size 1.27 1.27)) (hide yes)))
  (property "Value" "PWR_FLAG" (at 93.98 160.02 0) (effects (font (size 1.27 1.27))))
  (property "Footprint" "" (at 93.98 154.94 0) (effects (font (size 1.27 1.27)) (hide yes)))
  (property "Datasheet" "~" (at 93.98 154.94 0) (effects (font (size 1.27 1.27)) (hide yes)))
  (property "Description" "Special symbol for telling ERC where power comes from" (at 93.98 154.94 0) (effects (font (size 1.27 1.27)) (hide yes)))
  (pin "1"))
 (symbol
  (lib_id "Connector:Conn_01x01_Pin")
  (at 33.02 175.26 0)
  (unit 1)
  (exclude_from_sim no)
  (in_bom yes)
  (on_board yes)
  (dnp no)
  (property "Reference" "JC7" (at 30.353 175.26 0) (effects (font (size 1.27 1.27))))
  (property "Value" "Conn_01x01_Pin" (at 33.02 177.8 0) (effects (font (size 1.27 1.27)) (hide yes)))
  (property "Footprint" "FUEL4EP:hole_Pitch2.00mm_Drill0.8mm_rounded" (at 33.02 175.26 0) (effects (font (size 1.27 1.27)) (hide yes)))
  (property "Datasheet" "~" (at 33.02 175.26 0) (effects (font (size 1.27 1.27)) (hide yes)))
  (property "Description" "" (at 33.02 175.26 0) (effects (font (size 1.27 1.27)) (hide yes)))
  (pin "1"))
 (symbol
  (lib_name "VDDA_1")
  (lib_id "power:VDDA")
  (at 82.55 133.35 0)
  (unit 1)
  (exclude_from_sim no)
  (in_bom yes)
  (on_board yes)
  (dnp no)
  (fields_autoplaced yes)
  (property "Reference" "#PWR06" (at 82.55 137.16 0) (effects (font (size 1.27 1.27)) (hide yes)))
  (property "Value" "VDDA" (at 82.55 128.27 0) (effects (font (size 1.27 1.27))))
  (property "Footprint" "" (at 82.55 133.35 0) (effects (font (size 1.27 1.27)) (hide yes)))
  (property "Datasheet" "" (at 82.55 133.35 0) (effects (font (size 1.27 1.27)) (hide yes)))
  (property "Description" "Power symbol creates a global label with name \"VDDA\"" (at 82.55 133.35 0) (effects (font (size 1.27 1.27)) (hide yes)))
  (pin "1"))
 (symbol
  (lib_id "Connector:Conn_01x01_Pin")
  (at 33.02 168.91 0)
  (unit 1)
  (exclude_from_sim no)
  (in_bom yes)
  (on_board yes)
  (dnp no)
  (property "Reference" "JC6" (at 30.353 168.91 0) (effects (font (size 1.27 1.27))))
  (property "Value" "Conn_01x01_Pin" (at 33.02 171.45 0) (effects (font (size 1.27 1.27)) (hide yes)))
  (property "Footprint" "FUEL4EP:hole_Pitch2.00mm_Drill0.8mm_rounded" (at 33.02 168.91 0) (effects (font (size 1.27 1.27)) (hide yes)))
  (property "Datasheet" "~" (at 33.02 168.91 0) (effects (font (size 1.27 1.27)) (hide yes)))
  (property "Description" "" (at 33.02 168.91 0) (effects (font (size 1.27 1.27)) (hide yes)))
  (pin "1"))
 (symbol
  (lib_name "GND_1")
  (lib_id "power:GND")
  (at 73.66 156.21 0)
  (unit 1)
  (exclude_from_sim no)
  (in_bom yes)
  (on_board yes)
  (dnp no)
  (fields_autoplaced yes)
  (property "Reference" "#PWR02" (at 73.66 162.56 0) (effects (font (size 1.27 1.27)) (hide yes)))
  (property "Value" "GND" (at 73.66 161.29 0) (effects (font (size 1.27 1.27))))
  (property "Footprint" "" (at 73.66 156.21 0) (effects (font (size 1.27 1.27)) (hide yes)))
  (property "Datasheet" "" (at 73.66 156.21 0) (effects (font (size 1.27 1.27)) (hide yes)))
  (property "Description" "Power symbol creates a global label with name \"GND\" , ground" (at 73.66 156.21 0) (effects (font (size 1.27 1.27)) (hide yes)))
  (pin "1"))
 (symbol
  (lib_id "Connector:Conn_01x01_Pin")
  (at 195.58 86.36 270)
  (unit 1)
  (exclude_from_sim no)
  (in_bom yes)
  (on_board yes)
  (dnp no)
  (property "Reference" "JA3" (at 196.85 88.9 0) (effects (font (size 1.27 1.27)) (justify right)))
  (property "Value" "GND" (at 195.58 83.82 90) (effects (font (size 1.27 1.27))))
  (property "Footprint" "FUEL4EP:hole_Pitch2.54mm_Drill0.9mm" (at 195.58 86.36 0) (effects (font (size 1.27 1.27)) (hide yes)))
  (property "Datasheet" "~" (at 195.58 86.36 0) (effects (font (size 1.27 1.27)) (hide yes)))
  (property "Description" "" (at 195.58 86.36 0) (effects (font (size 1.27 1.27)) (hide yes)))
  (pin "1"))
 (symbol
  (lib_id "Connector:Conn_01x01_Pin")
  (at 33.02 134.62 0)
  (unit 1)
  (exclude_from_sim no)
  (in_bom yes)
  (on_board yes)
  (dnp no)
  (property "Reference" "JC1" (at 30.353 134.62 0) (effects (font (size 1.27 1.27))))
  (property "Value" "Conn_01x01_Pin" (at 33.02 137.16 0) (effects (font (size 1.27 1.27)) (hide yes)))
  (property "Footprint" "FUEL4EP:hole_Pitch2.00mm_Drill0.8mm" (at 33.02 134.62 0) (effects (font (size 1.27 1.27)) (hide yes)))
  (property "Datasheet" "~" (at 33.02 134.62 0) (effects (font (size 1.27 1.27)) (hide yes)))
  (property "Description" "" (at 33.02 134.62 0) (effects (font (size 1.27 1.27)) (hide yes)))
  (pin "1"))
 (symbol
  (lib_id "Connector:Conn_01x01_Pin")
  (at 182.88 86.36 270)
  (unit 1)
  (exclude_from_sim no)
  (in_bom yes)
  (on_board yes)
  (dnp no)
  (property "Reference" "JA1" (at 184.15 88.9 0) (effects (font (size 1.27 1.27)) (justify right)))
  (property "Value" "GND" (at 182.88 83.82 90) (effects (font (size 1.27 1.27))))
  (property "Footprint" "FUEL4EP:hole_Pitch2.54mm_Drill0.9mm" (at 182.88 86.36 0) (effects (font (size 1.27 1.27)) (hide yes)))
  (property "Datasheet" "~" (at 182.88 86.36 0) (effects (font (size 1.27 1.27)) (hide yes)))
  (property "Description" "" (at 182.88 86.36 0) (effects (font (size 1.27 1.27)) (hide yes)))
  (pin "1"))
 (symbol
  (lib_id "power:GND")
  (at 133.35 106.68 0)
  (unit 1)
  (exclude_from_sim no)
  (in_bom yes)
  (on_board yes)
  (dnp no)
  (fields_autoplaced yes)
  (property "Reference" "#PWR04" (at 133.35 113.03 0) (effects (font (size 1.27 1.27)) (hide yes)))
  (property "Value" "GND" (at 133.35 111.76 0) (effects (font (size 1.27 1.27))))
  (property "Footprint" "" (at 133.35 106.68 0) (effects (font (size 1.27 1.27)) (hide yes)))
  (property "Datasheet" "" (at 133.35 106.68 0) (effects (font (size 1.27 1.27)) (hide yes)))
  (property "Description" "Power symbol creates a global label with name \"GND\" , ground" (at 133.35 106.68 0) (effects (font (size 1.27 1.27)) (hide yes)))
  (pin "1"))
 (symbol
  (lib_id "Connector:Conn_01x01_Pin")
  (at 33.02 181.61 0)
  (unit 1)
  (exclude_from_sim no)
  (in_bom yes)
  (on_board yes)
  (dnp no)
  (property "Reference" "JC8" (at 30.353 181.61 0) (effects (font (size 1.27 1.27))))
  (property "Value" "Conn_01x01_Pin" (at 33.02 184.15 0) (effects (font (size 1.27 1.27)) (hide yes)))
  (property "Footprint" "FUEL4EP:hole_Pitch2.00mm_Drill0.8mm_rounded" (at 33.02 181.61 0) (effects (font (size 1.27 1.27)) (hide yes)))
  (property "Datasheet" "~" (at 33.02 181.61 0) (effects (font (size 1.27 1.27)) (hide yes)))
  (property "Description" "" (at 33.02 181.61 0) (effects (font (size 1.27 1.27)) (hide yes)))
  (pin "1"))
 (symbol
  (lib_id "Connector:Conn_01x01_Pin")
  (at 33.02 162.56 0)
  (unit 1)
  (exclude_from_sim no)
  (in_bom yes)
  (on_board yes)
  (dnp no)
  (property "Reference" "JC5" (at 30.353 162.56 0) (effects (font (size 1.27 1.27))))
  (property "Value" "Conn_01x01_Pin" (at 33.02 165.1 0) (effects (font (size 1.27 1.27)) (hide yes)))
  (property "Footprint" "FUEL4EP:hole_Pitch2.00mm_Drill0.8mm_rounded" (at 33.02 162.56 0) (effects (font (size 1.27 1.27)) (hide yes)))
  (property "Datasheet" "~" (at 33.02 162.56 0) (effects (font (size 1.27 1.27)) (hide yes)))
  (property "Description" "" (at 33.02 162.56 0) (effects (font (size 1.27 1.27)) (hide yes)))
  (pin "1"))
 (symbol
  (lib_name "GND_3")
  (lib_id "power:GND")
  (at 140.97 46.99 180)
  (unit 1)
  (exclude_from_sim no)
  (in_bom yes)
  (on_board yes)
  (dnp no)
  (fields_autoplaced yes)
  (property "Reference" "#PWR03" (at 140.97 40.64 0) (effects (font (size 1.27 1.27)) (hide yes)))
  (property "Value" "GND" (at 140.97 41.91 0) (effects (font (size 1.27 1.27))))
  (property "Footprint" "" (at 140.97 46.99 0) (effects (font (size 1.27 1.27)) (hide yes)))
  (property "Datasheet" "" (at 140.97 46.99 0) (effects (font (size 1.27 1.27)) (hide yes)))
  (property "Description" "Power symbol creates a global label with name \"GND\" , ground" (at 140.97 46.99 0) (effects (font (size 1.27 1.27)) (hide yes)))
  (pin "1"))
 (symbol
  (lib_id "Connector:Conn_01x01_Pin")
  (at 189.23 86.36 270)
  (unit 1)
  (exclude_from_sim no)
  (in_bom yes)
  (on_board yes)
  (dnp no)
  (property "Reference" "JA2" (at 190.5 88.9 0) (effects (font (size 1.27 1.27)) (justify right)))
  (property "Value" "Ant." (at 189.23 83.82 90) (effects (font (size 1.27 1.27))))
  (property "Footprint" "FUEL4EP:hole_Pitch2.54mm_Drill0.9mm" (at 189.23 86.36 0) (effects (font (size 1.27 1.27)) (hide yes)))
  (property "Datasheet" "~" (at 189.23 86.36 0) (effects (font (size 1.27 1.27)) (hide yes)))
  (property "Description" "" (at 189.23 86.36 0) (effects (font (size 1.27 1.27)) (hide yes)))
  (pin "1"))
 (sheet_instances
  (path ""
   (page "1"))))
